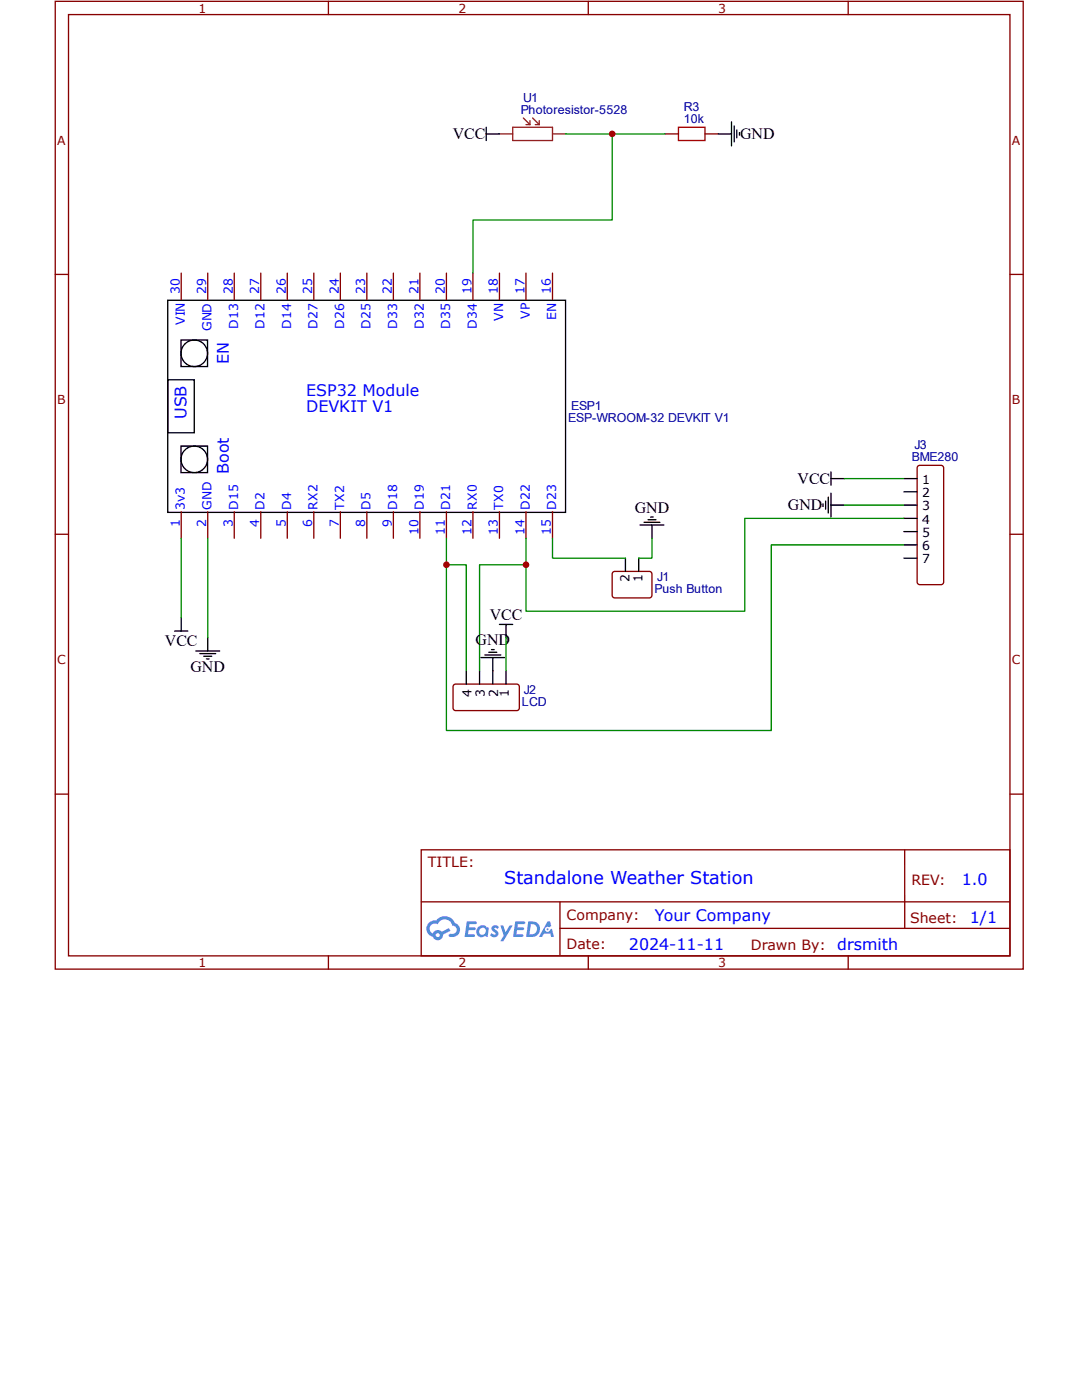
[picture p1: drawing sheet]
<svg xmlns="http://www.w3.org/2000/svg" width="216mm" height="279mm" viewBox="0 0 216 279" stroke-linecap="round" stroke-linejoin="round" font-family="sans-serif">
<g fill="none" stroke="#800" stroke-width=".26">
<path d="M11 .3h193.2v193.1h-193.2zM13.7 2.9h187.8v187.9h-187.8zM65.5 .3v2.6M117.4 .3v2.6M169.2 .3v2.6M11 54.8h2.7M201.5 54.8h2.7M11 106.6h2.7M201.5 106.6h2.7M11 158.5h2.7M201.5 158.5h2.7M84 169.6h117.5v21.2h-117.5z"/>
<path d="M84.1 180h117.3M111.7 180v10.6M180.5 169.6v15.7M65.5 190.8v2.6M111.7 185.3h89.7M117.4 190.8v2.6M169.2 190.8v2.6"/>
</g>
<g fill="#58f">
<path d="M98.3 184.8l.5-.2 .4 .1 .3 .3-.2 .4a.35 .35 0 0 0-.3-.3 .35 .35 0 0 0-.4 .2l.1 .1a.89 .89 0 0 1 .7 .6 .89 .89 0 0 1-.3 1 1.08 1.08 0 0 1-1.3-.4l.3-.4 .6 .3 .2-.1v-.2a.92 .92 0 0 1-.6-1.4z"/>
<path d="M99.8 184.7h.6l.5 1.4 .8-1.4h.6l-1.9 3.1h-.6l.7-1.1z"/>
<path d="M93.1 183.9h1.8l.2 .1-.1 .4h-1.3l-.1 .7h1.1l.2 .3-.3 .2h-1.1l-.1 .9h1.2l.2 .2-.2 .3h-1.9z"/>
<path d="M102.8 183.9h1.7l.3 .1-.1 .4h-1.4l-.1 .7h1.2l.2 .3-.3 .2h-1.1l-.2 .9h1.3l.1 .2-.1 .3h-1.9z"/>
<path d="M109.2 183.9h.6l.2 .9-.4 .3a.52 .52 0 0 0-.8 .2 .52 .52 0 0 0 .3 .7 .52 .52 0 0 0 .7-.5l.3-.2 .5 1.7h-.6l-.2-.7h-1.3l-.3 .7h-.7z"/>
<path d="M105.4 183.9l-.4 3.1h1a1.58 1.58 0 0 0 1.8-1.6 1.58 1.58 0 0 0-1.9-1.5zM105.9 184.4a1.04 1.04 0 0 1 1.3 1.1 1.04 1.04 0 0 1-1.4 1h-.1z"/>
<path d="M95.5 184.9a1.16 1.16 0 0 0-.3 1.7 1.16 1.16 0 0 0 1.7 .2l.4 .2 .2-1.7v-.2h-.4a1.06 1.06 0 0 0-1.6-.2zM95.5 185.8a.7 .7 0 0 1 1.4 0 .7 .7 0 0 1-1.4 0z"/>
<path d="M85.6 184.2a1.65 1.65 0 0 0 .8 2.8 1.06 1.06 0 0 0 1.2 .6 1.06 1.06 0 0 0 .8-1.1l1.5-.7-.3-.6-1.5 .7a1.07 1.07 0 0 0-1.7 .4 1.04 1.04 0 0 1-.5-1.5 1.04 1.04 0 0 1 1.4-.3 1.55 1.55 0 0 1 1.6-1 1.55 1.55 0 0 1 1.4 1.3 .86 .86 0 0 1 .8 1.1 .86 .86 0 0 1-1.3 .5 .32 .32 0 0 0-.3 .3 .32 .32 0 0 0 .3 .3 1.48 1.48 0 0 0 1.9-.9 1.48 1.48 0 0 0-.9-1.9 2.17 2.17 0 0 0-3.8-.5l-.9 .1zM87 186.6a.4 .4 0 0 1 .8 0 .4 .4 0 0 1-.8 0z"/>
<circle cx="109.3" cy="185.5" r=".2"/>
</g>
<g fill="none" stroke="#000" stroke-width=".26">
<path d="M97 26.7h2.7M97 25.4v2.6M143.3 26.7h2.7M146 24.3v4.8M146.5 25.1v3.2M147 25.9v1.6M147.5 26.5v.5M33.5 59.9h79.3v42.4h-79.3zM33.5 75.8h5.3v10.6h-5.3zM36.1 67.9h5.3v5.3h-5.3zM36.1 89h5.3v5.3h-5.3zM165.3 99.2v3.2"/>
<path d="M165.8 95.5h2.7M165.8 94.2v2.6M165.8 98.4v4.8M180.4 95.5h2.6M180.4 98.2h2.6M124.8 111.4v2.6M127.4 111.4v2.6M127.7 104.8h4.8M128.5 104.2h3.2M129.3 103.7h1.6M129.8 103.2h.6M130.1 104.8v2.6"/>
<path d="M164.2 100.5v.6M164.7 100v1.6M165.8 100.8h2.7M180.4 100.8h2.6M180.4 103.5h2.6M180.4 106.1h2.6M180.4 108.7h2.6M180.4 111.4h2.6M34.8 125.9h2.7M36.2 123.3v2.6M39.1 129.9h4.7M39.9 130.4h3.1"/>
<path d="M40.7 131h1.5M41.2 131.5h.5M41.5 127.3v2.6M93 133.9v2.6M95.7 133.9v2.6M96 131.2h4.7M96.7 130.7h3.2M97.5 130.2h1.6M98.1 129.6h.5M98.3 131.2v5.3M99.7 124.6h2.6M101 124.6v2.7"/>
<path d="M101 133.9v2.6"/>
<circle cx="38.8" cy="70.5" r="2.65"/>
<circle cx="38.8" cy="91.7" r="2.65"/>
</g>
<g fill="none" stroke="#800" stroke-width=".26">
<path d="M132.7 26.7h2.7M140.7 26.7h2.6M36.2 54.5v5.3M41.5 54.5v5.3M46.7 54.5v5.3M52 54.5v5.3M57.3 54.5v5.3M62.6 54.5v5.3M67.9 54.5v5.3M73.2 54.5v5.3M78.5 54.5v5.3M83.8 54.5v5.3"/>
<path d="M89.1 54.5v5.3M94.4 54.5v5.3M99.7 54.5v5.3M105 54.5v5.3M110.2 54.5v5.3M183.3 92.9h4.5h.2l.3 .5v22.8l-.3 .4-.2 .1h-4.3l-.4-.3-.1-.2v-22.8zM36.2 102.1v5.3M41.5 102.1v5.3M46.7 102.1v5.3M52 102.1v5.3M57.3 102.1v5.3M62.6 102.1v5.3"/>
<path d="M67.9 102.1v5.3M73.2 102.1v5.3M78.5 102.1v5.3M83.8 102.1v5.3M89.1 102.1v5.3M94.4 102.1v5.3M99.7 102.1v5.3M105 102.1v5.3M110.2 102.1v5.3M122.2 114.3l.5-.3 7.1 .1 .3 .5-.1 4.5-.4 .2h-7.2l-.3-.5zM90.7 136.6h12.7l.2 .5v4.5l-.5 .2-12.4-.1-.3-.4v-4.2z"/>
</g>
<g fill="none" stroke="#080" stroke-width=".26">
<path d="M112.9 26.7h19.8M122.1 26.7v17.2h-27.7v10.6M168.5 95.5h11.9M36.2 107.4v15.9M41.5 107.4v19.9M89.1 107.4v5.3h3.9v21.2M105 107.4v5.3h-9.3v21.2M110.2 107.4v4h14.6M130.1 107.4v4h-2.7M168.5 100.8h11.9M180.4 103.5h-31.8v18.5h-43.6v-9.3M180.4 108.7h-26.5v37.1h-64.8v-33.1"/>
<path d="M101 127.3v6.6"/>
</g>
<path d="M99.7 26.7h2.6M102.3 25.4h7.9v2.6h-7.9zM104.4 23.5l1.3 1.4M105 24.9h.7M105.7 24.1v.8M106.3 23.5l1.3 1.4M106.8 24.9h.8M107.6 24.1v.8M110.2 26.7h2.7" fill="none" stroke="#8d2323" stroke-width=".26"/>
<path d="M135.4 25.4h5.3v2.6h-5.3z" fill="none" stroke="#a00000" stroke-width=".26"/>
<g fill="#c00">
<circle cx="122.1" cy="26.7" r=".66"/>
<circle cx="105" cy="112.7" r=".66"/>
<circle cx="89.1" cy="112.7" r=".66"/>
</g>
<text font-size="3.5" fill="#00f" x="100.6" y="176.4">Standalone Weather Station</text>
<g font-size="3.2">
<text x="90.4" y="27.8">VCC</text>
<text x="147.7" y="27.8">GND</text>
<text x="157.2" y="101.8">GND</text>
<text x="159.1" y="96.6">VCC</text>
<text x="126.6" y="102.3">GND</text>
<text x="97.7" y="123.7">VCC</text>
<text x="32.9" y="128.9">VCC</text>
<text x="94.9" y="128.8">GND</text>
<text x="38" y="134.1">GND</text>
</g>
<g font-size="3.2" fill="#00f">
<text x="45.7" y="72.6" transform="rotate(-90 45.7 72.6)">EN</text>
<text x="37.2" y="83.6" transform="rotate(-90 37.2 83.6)">USB</text>
<text x="61.1" y="79.1">ESP32 Module</text>
<text x="61.1" y="82.3">DEVKIT V1</text>
<text x="45.7" y="94.5" transform="rotate(-90 45.7 94.5)">Boot</text>
<text x="191.9" y="176.5">1.0</text>
<text x="130.7" y="183.7">Your Company</text>
<text x="193.5" y="184.3">1/1</text>
<text x="125.5" y="189.6">2024-11-11</text>
<text x="167" y="189.5">drsmith</text>
</g>
<g font-size="2.8" fill="#800">
<text x="85.4" y="173">TITLE:</text>
<text x="181.8" y="176.5">REV:</text>
<text x="113.1" y="183.7">Company:</text>
<text x="181.6" y="184.1">Sheet:</text>
<text x="113.1" y="189.4">Date:</text>
<text x="149.8" y="189.5">Drawn By:</text>
</g>
<g font-size="2.5" fill="#800">
<text x="39.6" y="2.5">1</text>
<text x="91.5" y="2.5">2</text>
<text x="143.3" y="2.5">3</text>
<text x="11.4" y="28.8">A</text>
<text x="201.9" y="28.8">A</text>
<text x="11.4" y="80.7">B</text>
<text x="201.9" y="80.7">B</text>
<text x="11.4" y="132.6">C</text>
<text x="201.9" y="132.6">C</text>
<text x="39.6" y="193">1</text>
<text x="91.5" y="193">2</text>
<text x="143.3" y="193">3</text>
</g>
<g font-size="2.5" fill="#000080">
<text x="103.9" y="22.8">Photoresistor-5528</text>
<text x="104.4" y="20.4">U1</text>
<text x="136.4" y="22.2">R3</text>
<text x="136.4" y="24.6">10k</text>
<text x="114" y="81.8">ESP1</text>
<text x="113.4" y="84.3">ESP-WROOM-32 DEVKIT V1</text>
<text x="182.5" y="89.7">J3</text>
<text x="181.9" y="92.1">BME280</text>
<text x="130.6" y="118.3">Push Button</text>
<text x="131.1" y="115.9">J1</text>
<text x="104.2" y="140.9">LCD</text>
<text x="104.5" y="138.4">J2</text>
</g>
<g font-size="2.5" fill="#00f">
<text x="35.9" y="58.6" transform="rotate(-90 35.9 58.6)">30</text>
<text x="41.1" y="58.6" transform="rotate(-90 41.1 58.6)">29</text>
<text x="46.4" y="58.6" transform="rotate(-90 46.4 58.6)">28</text>
<text x="51.7" y="58.6" transform="rotate(-90 51.7 58.6)">27</text>
<text x="57" y="58.6" transform="rotate(-90 57 58.6)">26</text>
<text x="62.3" y="58.6" transform="rotate(-90 62.3 58.6)">25</text>
<text x="67.6" y="58.6" transform="rotate(-90 67.6 58.6)">24</text>
<text x="72.9" y="58.6" transform="rotate(-90 72.9 58.6)">23</text>
<text x="78.2" y="58.6" transform="rotate(-90 78.2 58.6)">22</text>
<text x="83.5" y="58.6" transform="rotate(-90 83.5 58.6)">21</text>
<text x="88.8" y="58.6" transform="rotate(-90 88.8 58.6)">20</text>
<text x="94.1" y="58.6" transform="rotate(-90 94.1 58.6)">19</text>
<text x="99.4" y="58.6" transform="rotate(-90 99.4 58.6)">18</text>
<text x="104.6" y="58.6" transform="rotate(-90 104.6 58.6)">17</text>
<text x="109.9" y="58.6" transform="rotate(-90 109.9 58.6)">16</text>
<text x="36.9" y="64.9" transform="rotate(-90 36.9 64.9)">VIN</text>
<text x="47.5" y="65.6" transform="rotate(-90 47.5 65.6)">D13</text>
<text x="52.8" y="65.6" transform="rotate(-90 52.8 65.6)">D12</text>
<text x="58.1" y="65.6" transform="rotate(-90 58.1 65.6)">D14</text>
<text x="63.4" y="65.6" transform="rotate(-90 63.4 65.6)">D27</text>
<text x="68.7" y="65.6" transform="rotate(-90 68.7 65.6)">D26</text>
<text x="74" y="65.6" transform="rotate(-90 74 65.6)">D25</text>
<text x="79.2" y="65.6" transform="rotate(-90 79.2 65.6)">D33</text>
<text x="84.5" y="65.6" transform="rotate(-90 84.5 65.6)">D32</text>
<text x="89.8" y="65.6" transform="rotate(-90 89.8 65.6)">D35</text>
<text x="95.1" y="65.6" transform="rotate(-90 95.1 65.6)">D34</text>
<text x="100.4" y="64" transform="rotate(-90 100.4 64)">VN</text>
<text x="105.7" y="63.6" transform="rotate(-90 105.7 63.6)">VP</text>
<text x="111" y="63.8" transform="rotate(-90 111 63.8)">EN</text>
<text x="42.2" y="66.1" transform="rotate(-90 42.2 66.1)">GND</text>
<text x="36.9" y="101.7" transform="rotate(-90 36.9 101.7)">3v3</text>
<text x="42.2" y="101.7" transform="rotate(-90 42.2 101.7)">GND</text>
<text x="47.5" y="101.7" transform="rotate(-90 47.5 101.7)">D15</text>
<text x="52.8" y="101.7" transform="rotate(-90 52.8 101.7)">D2</text>
<text x="58.1" y="101.7" transform="rotate(-90 58.1 101.7)">D4</text>
<text x="63.4" y="101.7" transform="rotate(-90 63.4 101.7)">RX2</text>
<text x="68.7" y="101.7" transform="rotate(-90 68.7 101.7)">TX2</text>
<text x="74" y="101.7" transform="rotate(-90 74 101.7)">D5</text>
<text x="79.2" y="101.7" transform="rotate(-90 79.2 101.7)">D18</text>
<text x="84.5" y="101.7" transform="rotate(-90 84.5 101.7)">D19</text>
<text x="89.8" y="101.7" transform="rotate(-90 89.8 101.7)">D21</text>
<text x="95.1" y="101.7" transform="rotate(-90 95.1 101.7)">RX0</text>
<text x="100.4" y="101.7" transform="rotate(-90 100.4 101.7)">TX0</text>
<text x="105.7" y="101.7" transform="rotate(-90 105.7 101.7)">D22</text>
<text x="111" y="101.7" transform="rotate(-90 111 101.7)">D23</text>
<text x="35.9" y="105.2" transform="rotate(-90 35.9 105.2)">1</text>
<text x="41.1" y="105.2" transform="rotate(-90 41.1 105.2)">2</text>
<text x="46.4" y="105.2" transform="rotate(-90 46.4 105.2)">3</text>
<text x="51.7" y="105.2" transform="rotate(-90 51.7 105.2)">4</text>
<text x="57" y="105.2" transform="rotate(-90 57 105.2)">5</text>
<text x="62.3" y="105.2" transform="rotate(-90 62.3 105.2)">6</text>
<text x="67.6" y="105.2" transform="rotate(-90 67.6 105.2)">7</text>
<text x="72.9" y="105.2" transform="rotate(-90 72.9 105.2)">8</text>
<text x="78.2" y="105.2" transform="rotate(-90 78.2 105.2)">9</text>
<text x="83.5" y="106.8" transform="rotate(-90 83.5 106.8)">10</text>
<text x="88.8" y="106.8" transform="rotate(-90 88.8 106.8)">11</text>
<text x="94.1" y="106.8" transform="rotate(-90 94.1 106.8)">12</text>
<text x="99.4" y="106.8" transform="rotate(-90 99.4 106.8)">13</text>
<text x="104.6" y="106.8" transform="rotate(-90 104.6 106.8)">14</text>
<text x="109.9" y="106.8" transform="rotate(-90 109.9 106.8)">15</text>
</g>
<g font-size="2.5">
<text x="184" y="96.6">1</text>
<text x="184" y="99.2">2</text>
<text x="184" y="101.9">3</text>
<text x="184" y="104.5">4</text>
<text x="184" y="107.2">5</text>
<text x="184" y="109.8">6</text>
<text x="184" y="112.4">7</text>
<text x="125.6" y="116.2" transform="rotate(-90 125.6 116.2)">2</text>
<text x="128.2" y="116.2" transform="rotate(-90 128.2 116.2)">1</text>
<text x="94.1" y="139.1" transform="rotate(-90 94.1 139.1)">4</text>
<text x="96.7" y="139.1" transform="rotate(-90 96.7 139.1)">3</text>
<text x="99.4" y="139.1" transform="rotate(-90 99.4 139.1)">2</text>
<text x="101.5" y="139.1" transform="rotate(-90 101.5 139.1)">1</text>
</g>
</svg>
